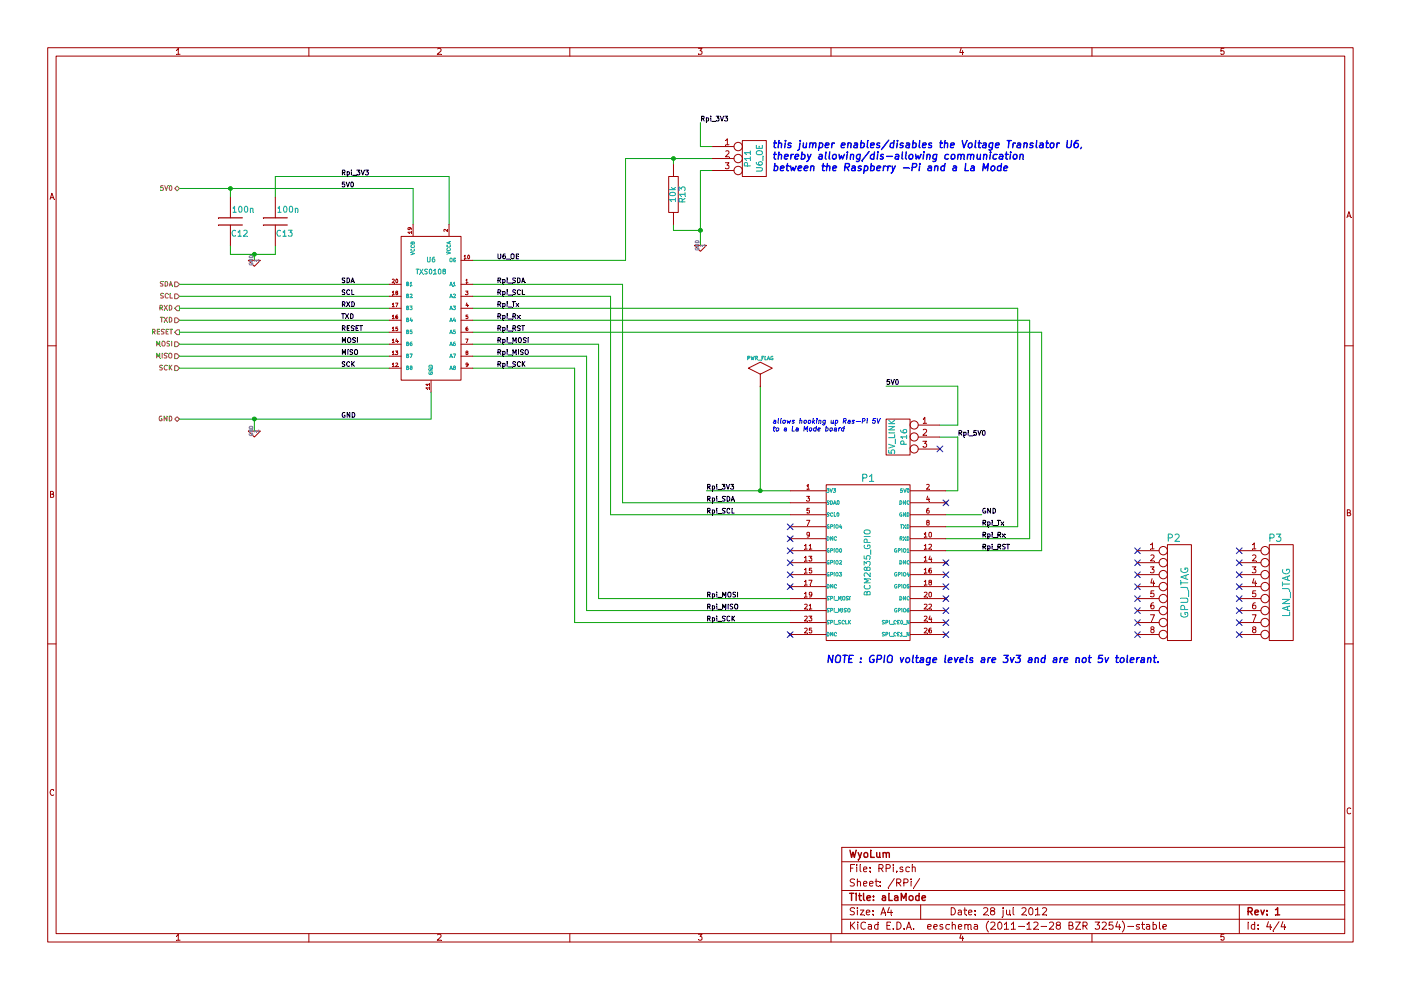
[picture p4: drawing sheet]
EESchema Schematic File Version 2  date 7/28/2012 11:32:13 AM
LIBS:aLaMode
LIBS:Conn-raspberry
LIBS:power
LIBS:aLaMode_v2-cache
EELAYER 25  0
EELAYER END
$Descr A4 11700 8267
encoding utf-8
Sheet 4 4
Title "aLaMode"
Date "28 jul 2012"
Rev "1"
Comp "WyoLum"
Comment1 ""
Comment2 ""
Comment3 ""
Comment4 ""
$EndDescr
NoConn ~ 7850 3750
$Comp
L CONN_3 P16
U 1 1
P 7500 3650
F 0 "P16" V 7450 3650 50  0000 C CNN
F 1 "5V_LINK" V 7550 3650 50  0000 C CNN
F 2 "Header_U6OE_SMT" V 7650 3650 50  0001 C CNN
	1    7500 3650
	-1   0    0    -1  
$EndComp
Text Label 8000 3650 0    40   ~ 0
Rpi_5V0
Text Notes 6450 3550 0    40   Italic 8
allows hooking up Ras-Pi 5V \nto a La Mode board
Text Label 7400 3225 0    40   ~ 0
5V0
Wire Wire Line
	7400 3225 8000 3225
Wire Wire Line
	8000 3225 8000 3550
Wire Wire Line
	8000 3550 7850 3550
Connection ~ 5625 1325
Wire Wire Line
	5625 1375 5625 1325
Connection ~ 5850 1925
Wire Wire Line
	5850 1925 5625 1925
Wire Wire Line
	5625 1925 5625 1875
Connection ~ 6350 4100
Wire Wire Line
	6350 3225 6350 4100
Connection ~ 2125 3500
Wire Wire Line
	2125 3600 2125 3500
Wire Wire Line
	2300 2050 2300 2125
Wire Wire Line
	2300 2125 1925 2125
Wire Wire Line
	1925 2125 1925 2050
Connection ~ 1925 1575
Wire Wire Line
	1925 1650 1925 1575
Wire Wire Line
	3750 1475 2300 1475
Wire Wire Line
	7900 4600 8700 4600
Wire Wire Line
	3250 2375 1500 2375
Wire Wire Line
	3450 1875 3450 1575
Wire Wire Line
	1500 3075 3250 3075
Wire Wire Line
	1500 2875 3250 2875
Wire Wire Line
	1500 2675 3250 2675
Wire Wire Line
	3950 3075 4800 3075
Wire Wire Line
	4800 3075 4800 5200
Wire Wire Line
	4800 5200 6600 5200
Wire Wire Line
	3950 2875 5000 2875
Wire Wire Line
	5000 2875 5000 5000
Wire Wire Line
	5000 5000 6600 5000
Wire Wire Line
	3950 2675 8600 2675
Wire Wire Line
	8600 2675 8600 4500
Wire Wire Line
	8600 4500 7900 4500
Wire Wire Line
	3950 2475 5100 2475
Wire Wire Line
	5100 2475 5100 4300
Wire Wire Line
	5100 4300 6600 4300
Wire Wire Line
	8200 4300 7900 4300
Wire Wire Line
	3950 2375 5200 2375
Wire Wire Line
	5200 2375 5200 4200
Wire Wire Line
	5200 4200 6600 4200
Wire Wire Line
	7900 4400 8500 4400
Wire Wire Line
	8500 4400 8500 2575
Wire Wire Line
	8500 2575 3950 2575
Wire Wire Line
	8700 4600 8700 2775
Wire Wire Line
	8700 2775 3950 2775
Wire Wire Line
	3950 2975 4900 2975
Wire Wire Line
	4900 2975 4900 5100
Wire Wire Line
	4900 5100 6600 5100
Wire Wire Line
	3250 2575 1500 2575
Wire Wire Line
	3250 2775 1500 2775
Wire Wire Line
	3250 2975 1500 2975
Wire Wire Line
	1500 3500 3600 3500
Wire Wire Line
	3600 3500 3600 3275
Wire Wire Line
	3750 1475 3750 1875
Wire Wire Line
	3250 2475 1500 2475
Wire Wire Line
	3450 1575 1500 1575
Wire Wire Line
	2300 1475 2300 1650
Wire Wire Line
	2125 2175 2125 2125
Connection ~ 2125 2125
Wire Wire Line
	5900 4100 6600 4100
Wire Wire Line
	5950 1425 5850 1425
Wire Wire Line
	5850 1425 5850 2050
Wire Wire Line
	5950 1225 5850 1225
Wire Wire Line
	5850 1225 5850 1025
Wire Wire Line
	5950 1325 5225 1325
Wire Wire Line
	5225 1325 5225 2175
Wire Wire Line
	5225 2175 3950 2175
Wire Wire Line
	7900 4100 8000 4100
Wire Wire Line
	8000 4100 8000 3650
Wire Wire Line
	8000 3650 7850 3650
Text Notes 6450 1250 0    60   Italic 12
this jumper enables/disables the Voltage Translator U6, \nthereby allowing/dis-allowing communication \nbetween the Raspberry -Pi and a La Mode
$Comp
L BCM2835_GPIO P1
U 1 1
P 7250 4700
F 0 "P1" H 7250 5400 60  0000 C CNN
F 1 "BCM2835_GPIO" V 7250 4700 50  0000 C CNN
F 2 "Header_GPIO" V 7350 4700 50  0001 C CNN
	1    7250 4700
	1    0    0    -1  
$EndComp
Text Label 4150 2175 0    40   ~ 0
U6_OE
$Comp
L R R13
U 1 1
P 5625 1625
F 0 "R13" V 5705 1625 50  0000 C CNN
F 1 "10k" V 5625 1625 50  0000 C CNN
F 2 "r_0805" H 5625 1625 60  0001 C CNN
	1    5625 1625
	1    0    0    -1  
$EndComp
NoConn ~ 10350 4600
$Comp
L CONN_8 P3
U 1 1
P 10700 4950
F 0 "P3" H 10650 5400 60  0000 C CNN
F 1 "LAN_JTAG" V 10750 4950 60  0000 C CNN
F 2 "Header_GPU_JTAG" H 10700 4950 60  0001 C CNN
	1    10700 4950
	1    0    0    -1  
$EndComp
Text Label 5850 1025 0    40   ~ 0
Rpi_3V3
$Comp
L GND #PWR021
U 1 1
P 5850 2050
F 0 "#PWR021" H 5850 2050 30  0001 C CNN
F 1 "GND" H 5850 1980 30  0001 C CNN
	1    5850 2050
	1    0    0    -1  
$EndComp
$Comp
L CONN_3 P11
U 1 1
P 6300 1325
F 0 "P11" V 6250 1325 50  0000 C CNN
F 1 "U6_OE" V 6350 1325 50  0000 C CNN
F 2 "Header_U6OE_SMT" H 6300 1275 60  0001 C CNN
	1    6300 1325
	1    0    0    -1  
$EndComp
$Comp
L PWR_FLAG #FLG022
U 1 1
P 6350 3225
F 0 "#FLG022" H 6350 3495 30  0001 C CNN
F 1 "PWR_FLAG" H 6350 3455 30  0000 C CNN
	1    6350 3225
	1    0    0    -1  
$EndComp
Text Label 5900 4100 0    40   ~ 0
Rpi_3V3
$Comp
L GND #PWR023
U 1 1
P 2125 2175
F 0 "#PWR023" H 2125 2175 30  0001 C CNN
F 1 "GND" H 2125 2105 30  0001 C CNN
	1    2125 2175
	1    0    0    -1  
$EndComp
$Comp
L GND #PWR024
U 1 1
P 2125 3600
F 0 "#PWR024" H 2125 3600 30  0001 C CNN
F 1 "GND" H 2125 3530 30  0001 C CNN
	1    2125 3600
	1    0    0    -1  
$EndComp
$Comp
L C C13
U 1 1
P 2300 1850
F 0 "C13" H 2150 1950 50  0000 L CNN
F 1 "100n" H 2100 1750 50  0000 L CNN
F 2 "c_0805" H 2300 1850 60  0001 C CNN
	1    2300 1850
	-1   0    0    1   
$EndComp
$Comp
L C C12
U 1 1
P 1925 1850
F 0 "C12" H 1775 1950 50  0000 L CNN
F 1 "100n" H 1725 1750 50  0000 L CNN
F 2 "c_0805" H 1925 1850 60  0001 C CNN
	1    1925 1850
	-1   0    0    1   
$EndComp
Text Label 4150 3075 0    40   ~ 0
Rpi_SCK
Text Label 4150 2975 0    40   ~ 0
Rpi_MISO
Text Label 4150 2875 0    40   ~ 0
Rpi_MOSI
Text Label 4150 2775 0    40   ~ 0
Rpi_RST
Text Label 4150 2675 0    40   ~ 0
Rpi_Rx
Text Label 4150 2575 0    40   ~ 0
Rpi_Tx
Text Label 4150 2475 0    40   ~ 0
Rpi_SCL
Text Label 4150 2375 0    40   ~ 0
Rpi_SDA
Text Label 2850 1475 0    40   ~ 0
Rpi_3V3
Text Label 2850 1575 0    40   ~ 0
5V0
Text Label 2850 3075 0    40   ~ 0
SCK
Text HLabel 1500 3075 0    40   Input ~ 0
SCK
Text HLabel 1500 2975 0    40   Input ~ 0
MISO
Text Label 2850 2975 0    40   ~ 0
MISO
Text Label 2850 2875 0    40   ~ 0
MOSI
Text HLabel 1500 2875 0    40   Input ~ 0
MOSI
Text HLabel 1500 2775 0    40   Output ~ 0
RESET
Text Label 2850 2775 0    40   ~ 0
RESET
Text HLabel 1500 1575 0    40   BiDi ~ 0
5V0
Text Label 5900 5200 0    40   ~ 0
Rpi_SCK
Text Label 5900 5100 0    40   ~ 0
Rpi_MISO
Text Label 5900 5000 0    40   ~ 0
Rpi_MOSI
Text Label 8200 4600 0    40   ~ 0
Rpi_RST
$Comp
L TSX0108 U6
U 1 1
P 3600 2575
F 0 "U6" H 3600 2975 40  0000 C CNN
F 1 "TXS0108" H 3600 2875 40  0000 C CNN
F 2 "tssop-20" H 3600 2575 60  0001 C CNN
	1    3600 2575
	-1   0    0    -1  
$EndComp
Text Label 2850 2675 0    40   ~ 0
TXD
Text Label 2850 2575 0    40   ~ 0
RXD
Text Label 2850 3500 0    40   ~ 0
GND
Text HLabel 1500 3500 0    40   BiDi ~ 0
GND
Text HLabel 1500 2675 0    40   Input ~ 0
TXD
Text HLabel 1500 2575 0    40   Output ~ 0
RXD
NoConn ~ 7900 4800
NoConn ~ 7900 4900
NoConn ~ 7900 5100
NoConn ~ 7900 5300
NoConn ~ 7900 5200
NoConn ~ 6600 4800
NoConn ~ 6600 4700
NoConn ~ 6600 4600
NoConn ~ 6600 4400
Text Label 8200 4300 0    40   ~ 0
GND
Text Label 8200 4500 0    40   ~ 0
Rpi_Rx
Text Label 8200 4400 0    40   ~ 0
Rpi_Tx
Text HLabel 1500 2475 0    40   Input ~ 0
SCL
Text HLabel 1500 2375 0    40   Input ~ 0
SDA
Text Label 2850 2475 0    40   ~ 0
SCL
Text Label 2850 2375 0    40   ~ 0
SDA
Text Label 5900 4300 0    40   ~ 0
Rpi_SCL
Text Label 5900 4200 0    40   ~ 0
Rpi_SDA
Text Notes 6900 5550 0    60   Italic 12
NOTE : GPIO voltage levels are 3v3 and are not 5v tolerant.
NoConn ~ 7900 4200
NoConn ~ 7900 4700
NoConn ~ 7900 5000
NoConn ~ 6600 5300
NoConn ~ 6600 4900
NoConn ~ 6600 4500
NoConn ~ 10350 5300
NoConn ~ 10350 5200
NoConn ~ 10350 5100
NoConn ~ 10350 5000
NoConn ~ 10350 4900
NoConn ~ 10350 4800
NoConn ~ 10350 4700
NoConn ~ 9500 5300
NoConn ~ 9500 5200
NoConn ~ 9500 5100
NoConn ~ 9500 5000
NoConn ~ 9500 4900
NoConn ~ 9500 4800
NoConn ~ 9500 4700
NoConn ~ 9500 4600
$Comp
L CONN_8 P2
U 1 1
P 9850 4950
F 0 "P2" H 9800 5400 60  0000 C CNN
F 1 "GPU_JTAG" V 9900 4950 60  0000 C CNN
F 2 "Header_GPU_JTAG" H 9850 4950 60  0001 C CNN
	1    9850 4950
	1    0    0    -1  
$EndComp
$EndSCHEMATC
